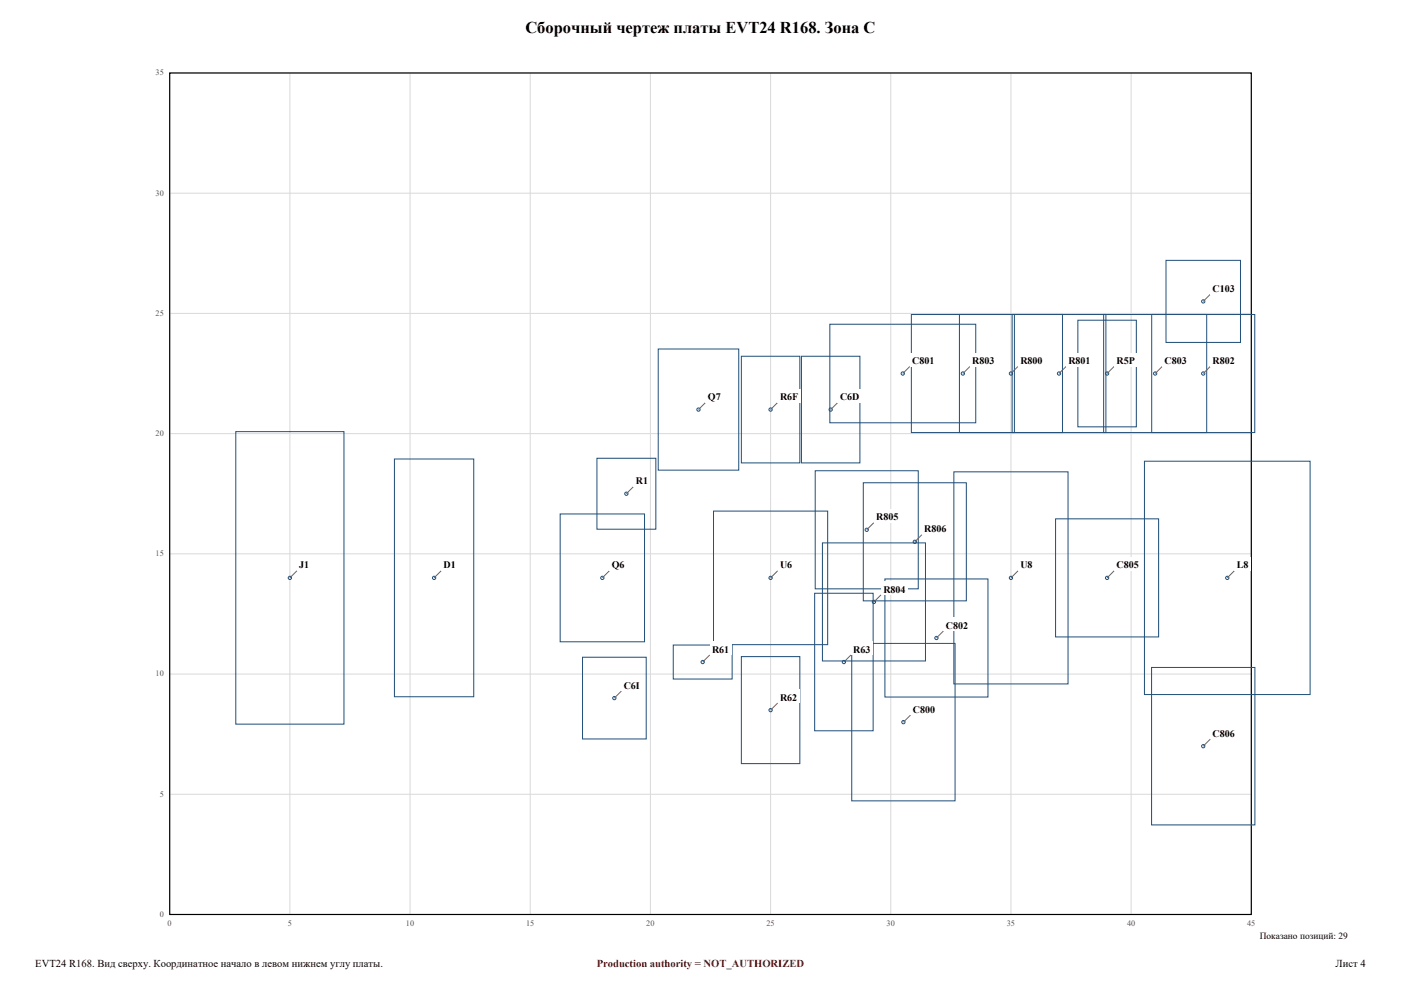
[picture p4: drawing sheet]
<svg xmlns="http://www.w3.org/2000/svg" width="420mm" height="297mm" viewBox="0 0 420 297" stroke-linecap="round" stroke-linejoin="round" font-family="sans-serif">
<g fill="none" stroke="#d9d9d9" stroke-width=".3">
<path d="M50.9 21.9h324.2v252.2h-324.2zM86.9 21.9v252.2M122.9 21.9v252.2M159 21.9v252.2M195 21.9v252.2M231 21.9v252.2M267 21.9v252.2M303.1 21.9v252.2M339.1 21.9v252.2M50.9 57.9h324.2M50.9 93.9h324.2M50.9 130h324.2"/>
<path d="M50.9 166h324.2M50.9 202h324.2M50.9 238h324.2"/>
</g>
<path d="M50.9 21.9h324.2v252.2h-324.2z" fill="none" stroke="#000" stroke-width=".35"/>
<g fill="none" stroke="#1f4e78" stroke-width=".3">
<path d="M349.5 78h22.4v24.6h-22.4zM248.8 97.2h43.7v29.5h-43.7zM273.2 94.2h30.9v35.4h-30.9zM287.6 94.2h30.9v35.4h-30.9zM303.4 94.2h28.1v35.4h-28.1zM323.1 96h17.6v31.9h-17.6zM330.9 94.2h30.8v35.4h-30.8zM345.3 94.2h30.9v35.4h-30.9zM197.3 104.6h24.2v36.3h-24.2zM222.2 106.8h17.6v31.9h-17.6zM240.3 106.8h17.5v31.9h-17.5zM70.7 129.4h32.4v87.6h-32.4z"/>
<path d="M118.2 137.6h23.8v71.2h-23.8zM179 137.3h17.6v21.3h-17.6zM343.1 138.2h49.7v70h-49.7zM167.9 154h25.3v38.4h-25.3zM213.9 153.2h34.2v40h-34.2zM244.4 141.1h30.9v35.4h-30.9zM258.8 144.7h30.9v35.4h-30.9zM286 141.4h34.2v63.6h-34.2zM316.4 155.5h30.9v35.4h-30.9zM244.2 177.8h17.6v41.2h-17.6zM246.6 162.7h30.8v35.4h-30.8zM265.3 173.5h30.9v35.4h-30.9z"/>
<path d="M174.6 197h19.1v24.5h-19.1zM201.8 193.3h17.7v10.2h-17.7zM222.2 196.8h17.6v32.1h-17.6zM255.3 192.8h31v47.2h-31zM345.2 200h31v47.2h-31z"/>
<circle cx="360.7" cy="90.3" r=".49"/>
<circle cx="270.6" cy="111.9" r=".49"/>
<circle cx="288.7" cy="111.9" r=".49"/>
<circle cx="303.1" cy="111.9" r=".49"/>
<circle cx="317.5" cy="111.9" r=".49"/>
<circle cx="331.9" cy="111.9" r=".49"/>
<circle cx="346.3" cy="111.9" r=".49"/>
<circle cx="360.7" cy="111.9" r=".49"/>
<circle cx="209.4" cy="122.8" r=".49"/>
<circle cx="231" cy="122.8" r=".49"/>
<circle cx="249" cy="122.8" r=".49"/>
<circle cx="187.8" cy="148" r=".49"/>
<circle cx="259.8" cy="158.8" r=".49"/>
<circle cx="86.9" cy="173.2" r=".49"/>
<circle cx="130.1" cy="173.2" r=".49"/>
<circle cx="180.6" cy="173.2" r=".49"/>
<circle cx="231" cy="173.2" r=".49"/>
<circle cx="274.2" cy="162.4" r=".49"/>
<circle cx="303.1" cy="173.2" r=".49"/>
<circle cx="331.9" cy="173.2" r=".49"/>
<circle cx="367.9" cy="173.2" r=".49"/>
<circle cx="210.7" cy="198.4" r=".49"/>
<circle cx="253" cy="198.4" r=".49"/>
<circle cx="262" cy="180.4" r=".49"/>
<circle cx="280.7" cy="191.2" r=".49"/>
<circle cx="184.2" cy="209.2" r=".49"/>
<circle cx="231" cy="212.8" r=".49"/>
<circle cx="270.8" cy="216.4" r=".49"/>
<circle cx="360.7" cy="223.6" r=".49"/>
</g>
<path d="M362.8 221.5l-2.1 2.1" fill="none" stroke="#666" stroke-width=".3"/>
<path d="M362.8 217.5h8.1v4h-8.1z" fill-rule="evenodd" fill="#fff"/>
<path d="M272.9 214.3l-2.1 2.1" fill="none" stroke="#666" stroke-width=".3"/>
<path d="M272.9 210.3h8.1v4h-8.1z" fill-rule="evenodd" fill="#fff"/>
<path d="M233.1 210.7l-2.1 2.1" fill="none" stroke="#666" stroke-width=".3"/>
<path d="M233.1 206.6h6.6v4.1h-6.6z" fill-rule="evenodd" fill="#fff"/>
<path d="M186.3 207.1l-2.1 2.1" fill="none" stroke="#666" stroke-width=".3"/>
<path d="M186.3 203h6.2v4.1h-6.2z" fill-rule="evenodd" fill="#fff"/>
<path d="M212.8 196.3l-2.1 2.1" fill="none" stroke="#666" stroke-width=".3"/>
<path d="M212.8 192.2h6.5v4.1h-6.5z" fill-rule="evenodd" fill="#fff"/>
<path d="M255.1 196.3l-2.1 2.1" fill="none" stroke="#666" stroke-width=".3"/>
<path d="M255.1 192.2h6.6v4.1h-6.6z" fill-rule="evenodd" fill="#fff"/>
<path d="M282.8 189.1l-2.1 2.1" fill="none" stroke="#666" stroke-width=".3"/>
<path d="M282.8 185h8.1v4.1h-8.1z" fill-rule="evenodd" fill="#fff"/>
<path d="M264.1 178.3l-2.1 2.1" fill="none" stroke="#666" stroke-width=".3"/>
<path d="M264.1 174.2h8.1v4.1h-8.1z" fill-rule="evenodd" fill="#fff"/>
<path d="M89 171.1l-2.1 2.1" fill="none" stroke="#666" stroke-width=".3"/>
<path d="M89 167h4.4v4.1h-4.4z" fill-rule="evenodd" fill="#fff"/>
<path d="M132.3 171.1l-2.2 2.1" fill="none" stroke="#666" stroke-width=".3"/>
<path d="M132.3 167h5v4.1h-5z" fill-rule="evenodd" fill="#fff"/>
<path d="M182.7 171.1l-2.1 2.1" fill="none" stroke="#666" stroke-width=".3"/>
<path d="M182.7 167h5.2v4.1h-5.2z" fill-rule="evenodd" fill="#fff"/>
<path d="M233.1 171.1l-2.1 2.1" fill="none" stroke="#666" stroke-width=".3"/>
<path d="M233.1 167h5.1v4.1h-5.1z" fill-rule="evenodd" fill="#fff"/>
<path d="M305.2 171.1l-2.1 2.1" fill="none" stroke="#666" stroke-width=".3"/>
<path d="M305.2 167h5.1v4.1h-5.1z" fill-rule="evenodd" fill="#fff"/>
<path d="M334 171.1l-2.1 2.1" fill="none" stroke="#666" stroke-width=".3"/>
<path d="M334 167h8.1v4.1h-8.1z" fill-rule="evenodd" fill="#fff"/>
<path d="M370 171.1l-2.1 2.1" fill="none" stroke="#666" stroke-width=".3"/>
<path d="M370 167h4.9v4.1h-4.9z" fill-rule="evenodd" fill="#fff"/>
<path d="M276.4 160.3l-2.2 2.1" fill="none" stroke="#666" stroke-width=".3"/>
<path d="M276.4 156.2h8v4.1h-8z" fill-rule="evenodd" fill="#fff"/>
<path d="M262 156.7l-2.2 2.1" fill="none" stroke="#666" stroke-width=".3"/>
<path d="M262 152.6h8v4.1h-8z" fill-rule="evenodd" fill="#fff"/>
<path d="M189.9 145.9l-2.1 2.1" fill="none" stroke="#666" stroke-width=".3"/>
<path d="M189.9 141.8h5.1v4.1h-5.1z" fill-rule="evenodd" fill="#fff"/>
<path d="M211.5 120.6l-2.1 2.2" fill="none" stroke="#666" stroke-width=".3"/>
<path d="M211.5 116.6h5.3v4h-5.3z" fill-rule="evenodd" fill="#fff"/>
<path d="M233.1 120.6l-2.1 2.2" fill="none" stroke="#666" stroke-width=".3"/>
<path d="M233.1 116.6h6.9v4h-6.9z" fill-rule="evenodd" fill="#fff"/>
<path d="M251.1 120.6l-2.1 2.2" fill="none" stroke="#666" stroke-width=".3"/>
<path d="M251.1 116.6h7.3v4h-7.3z" fill-rule="evenodd" fill="#fff"/>
<path d="M272.8 109.8l-2.2 2.1" fill="none" stroke="#666" stroke-width=".3"/>
<path d="M272.8 105.8h8v4h-8z" fill-rule="evenodd" fill="#fff"/>
<path d="M290.8 109.8l-2.1 2.1" fill="none" stroke="#666" stroke-width=".3"/>
<path d="M290.8 105.8h8v4h-8z" fill-rule="evenodd" fill="#fff"/>
<path d="M305.2 109.8l-2.1 2.1" fill="none" stroke="#666" stroke-width=".3"/>
<path d="M305.2 105.8h8.1v4h-8.1z" fill-rule="evenodd" fill="#fff"/>
<path d="M319.6 109.8l-2.1 2.1" fill="none" stroke="#666" stroke-width=".3"/>
<path d="M319.6 105.8h8.1v4h-8.1z" fill-rule="evenodd" fill="#fff"/>
<path d="M334 109.8l-2.1 2.1" fill="none" stroke="#666" stroke-width=".3"/>
<path d="M334 105.8h6.9v4h-6.9z" fill-rule="evenodd" fill="#fff"/>
<path d="M348.4 109.8l-2.1 2.1" fill="none" stroke="#666" stroke-width=".3"/>
<path d="M348.4 105.8h8.1v4h-8.1z" fill-rule="evenodd" fill="#fff"/>
<path d="M362.8 109.8l-2.1 2.1" fill="none" stroke="#666" stroke-width=".3"/>
<path d="M362.8 105.8h8.1v4h-8.1z" fill-rule="evenodd" fill="#fff"/>
<path d="M362.8 88.2l-2.1 2.1" fill="none" stroke="#666" stroke-width=".3"/>
<path d="M362.8 84.2h8.1v4h-8.1z" fill-rule="evenodd" fill="#fff"/>
<text font-size="4.9" x="157.5" y="9.9">Сборочный чертеж платы EVT24 R168. Зона C</text>
<g font-size="3.2">
<text x="10.6" y="289.9">EVT24 R168. Вид сверху. Координатное начало в левом нижнем углу платы.</text>
<text x="400.4" y="289.9">Лист 4</text>
</g>
<text font-size="3.2" fill="#9c0006" x="178.9" y="289.9">Production authority = NOT_AUTHORIZED</text>
<g font-size="3">
<text x="363.5" y="87.5">C103</text>
<text x="273.5" y="109.1">C801</text>
<text x="291.5" y="109.1">R803</text>
<text x="305.9" y="109.1">R800</text>
<text x="320.3" y="109.1">R801</text>
<text x="334.7" y="109.1">R5P</text>
<text x="349.1" y="109.1">C803</text>
<text x="363.5" y="109.1">R802</text>
<text x="212.2" y="119.9">Q7</text>
<text x="233.8" y="119.9">R6F</text>
<text x="251.8" y="119.9">C6D</text>
<text x="190.6" y="145.1">R1</text>
<text x="262.7" y="156">R805</text>
<text x="277.1" y="159.6">R806</text>
<text x="89.7" y="170.4">J1</text>
<text x="133" y="170.4">D1</text>
<text x="183.4" y="170.4">Q6</text>
<text x="233.8" y="170.4">U6</text>
<text x="305.9" y="170.4">U8</text>
<text x="334.7" y="170.4">C805</text>
<text x="370.7" y="170.4">L8</text>
<text x="264.8" y="177.6">R804</text>
<text x="283.6" y="188.4">C802</text>
<text x="213.5" y="195.6">R61</text>
<text x="255.8" y="195.6">R63</text>
<text x="187" y="206.4">C6I</text>
<text x="233.8" y="210">R62</text>
<text x="273.6" y="213.6">C800</text>
<text x="363.5" y="220.8">C806</text>
</g>
<text font-size="2.8" x="377.7" y="281.5">Показано позиций: 29</text>
<g font-size="2.5" fill="#555">
<text x="46.6" y="22.6">35</text>
<text x="46.6" y="58.6">30</text>
<text x="46.6" y="94.6">25</text>
<text x="46.6" y="130.7">20</text>
<text x="46.6" y="166.7">15</text>
<text x="46.6" y="202.7">10</text>
<text x="47.9" y="238.7">5</text>
<text x="47.9" y="274.8">0</text>
<text x="50.3" y="277.6">0</text>
<text x="86.3" y="277.6">5</text>
<text x="121.7" y="277.6">10</text>
<text x="157.7" y="277.6">15</text>
<text x="193.7" y="277.6">20</text>
<text x="229.8" y="277.6">25</text>
<text x="265.8" y="277.6">30</text>
<text x="301.8" y="277.6">35</text>
<text x="337.9" y="277.6">40</text>
<text x="373.9" y="277.6">45</text>
</g>
</svg>
